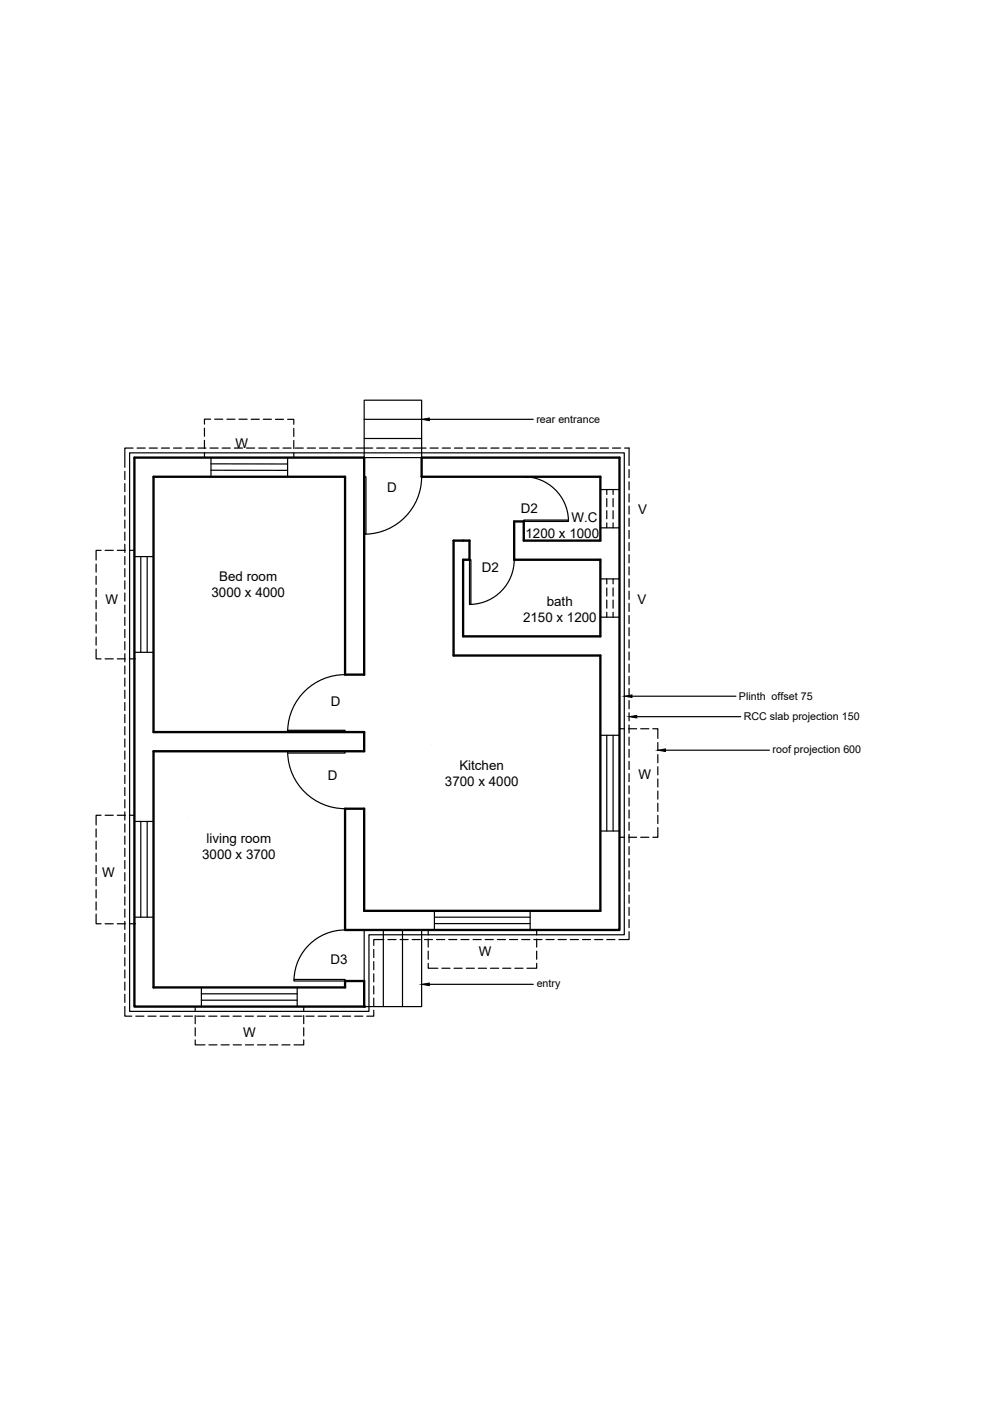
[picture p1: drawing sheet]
<svg xmlns="http://www.w3.org/2000/svg" width="210mm" height="297mm" viewBox="0 0 210 297" stroke-linecap="round" stroke-linejoin="round" font-family="sans-serif">
<!-- layer: wall -->
<path d="M28.5 97h48.7v46h-4v-41.9h-40.6v54.1h44.6v4.1h-44.6v50.1h40.6v-1.4h4v5.4h-48.7zM89.4 97h41.9v100.2h-58.1v-25.7h4v21.6h50.1v-54.1h-31.1v-24.4h3.3v4.1h-1.3v16.2h29.1v-16.2h-18.3v-8.1h2v4h16.3v-13.5h-37.9z" fill="none" stroke="#000" stroke-width=".5"/>
<!-- layer: window -->
<g fill="none" stroke="#000" stroke-width=".25">
<path d="M44.7 99.7h16.3M44.7 98.3l16.3 .1M44.7 97v4.1M61 97v4.1M28.5 118h4.1M29.9 118v20.3M31.2 118v20.3M127.3 111.9h4M127.3 103.8h4M28.5 138.3h4.1M127.3 130.9h4M127.3 122.7h4"/>
<path d="M127.3 155.9h4M128.6 155.9v20.3M130 155.9v20.3M28.5 174.2h4.1M29.9 174.2v20.3M31.2 174.2v20.3M127.3 176.2h4M28.5 194.5h4.1M92.1 194.5h20.3M92.1 195.8h20.3M92.1 193.1v4.1M112.4 193.1v4.1"/>
<path d="M42.7 210.7h20.3M42.7 212.1h20.3M42.7 209.4v4M63 209.4v4"/>
</g>
<!-- layer: plinth -->
<path d="M27.5 96h104.9v102.2h-54.2v16.2h-50.7z" fill="none" stroke="#000" stroke-width=".25"/>
<!-- layer: roof -->
<g fill="none" stroke="#000" stroke-width=".25">
<path d="M26.5 99.9v1.8M28.2 95h-1.7v4.1M29.1 95h1.7M31.6 95h1.8M34.2 95h1.7M36.8 95h1.7M39.4 95h1.7M42 95h1.7M43.3 97h.1M43.3 90.8v1.7M43.3 93.4v1.7M43.3 95.9v1.1"/>
<path d="M44.5 95h1.8M44.7 88.9h-1.4v1M45.5 88.9h1.7M47.1 95h1.7M48.1 88.9h1.7M49.7 95h1.7M50.7 88.9h1.7M52.3 95h1.7M53.3 88.9h1.7M54.8 95h1.8M55.8 88.9h1.7M57.4 95h1.7"/>
<path d="M58.4 88.9h1.7M60 95h1.7M61 97h.1M61 88.9h1.3v1.1M62.3 90.8v1.7M62.3 93.4v1.7M62.3 96v1M62.6 95h1.7M65.2 95h1.7M67.7 95h1.8M70.3 95h1.7M72.9 95h1.7"/>
<path d="M75.5 95h3.5M79.9 95h1.7M82.5 95h1.7M85 95h1.7M87.6 95h2.7M91.2 95h1.7M93.8 95h1.7M96.3 95h1.8M98.9 95h1.7M101.5 95h1.7M104.1 95h1.7M106.7 95h1.7"/>
<path d="M109.2 95h1.8M111.8 95h1.7M114.4 95h1.7M117 95h1.7M119.6 95h1.7M122.1 95h1.8M124.7 95h1.7M127.3 95h1.7M129.9 95h1.7M132.4 95h1v3.7M133.4 99.6v1.7M20.4 119.6v1.7"/>
<path d="M21.4 116.7h-1v2M22.3 116.7h1.7M24.9 116.7h1.7M26.5 102.5v1.7M26.5 105.1v1.7M26.5 107.7v1.7M26.5 110.3v1.7M26.5 112.8v1.8M26.5 115.4v1.7M26.5 118v1.7M27.4 116.7h1.1M28.5 118h.1"/>
<path d="M131.3 111.9h.1M133.4 102.1v1.8M133.4 104.7v1.7M133.4 107.3v1.7M133.4 109.9v1.7M133.4 112.5v1.7M133.4 115v1.7M133.4 117.6v1.7M20.4 137.6v2.1h1M20.4 122.2v1.7M20.4 124.7v1.8M20.4 127.3v1.7"/>
<path d="M20.4 129.9v1.7M20.4 132.5v1.7M20.4 135.1v1.7M22.3 139.7h1.7M24.9 139.7h1.7M26.5 120.6v1.7M26.5 123.2v1.7M26.5 125.7v1.7M26.5 128.3v1.7M26.5 130.9v1.7M26.5 133.5v1.7M26.5 136v1.8"/>
<path d="M26.5 138.6v1.7M27.4 139.7h1.1M28.5 139.7h.1M131.3 130.9h.1M133.4 120.2v1.7M133.4 122.8v1.7M133.4 125.3v1.8M133.4 127.9v1.7M133.4 130.5v1.7M133.4 133.1v1.7M133.4 135.7v1.7M133.4 138.2v1.7"/>
<path d="M26.5 141.2v1.7M26.5 143.8v1.7M26.5 146.3v1.8M26.5 148.9v1.7M26.5 151.5v1.7M26.5 154.1v1.7M26.5 156.7v1.7M26.5 159.2v1.8M131.3 154.5h.1M131.3 154.5h1.1M133.3 154.5h1.7M133.4 140.8v1.7"/>
<path d="M133.4 143.4v1.7M133.4 146v1.7M133.4 148.5v1.8M133.4 151.1v1.7M133.4 153.7v1.7M133.4 156.3v1.7M133.4 158.9v1.7M135.8 154.5h1.8M138.4 154.5h1.1v2.1M139.5 157.4v1.7M139.5 160v1.7M20.4 175.8v1.7"/>
<path d="M20.4 178.3v1.8M21.4 172.9h-1v2M22.3 172.9h1.7M24.9 172.9h1.7M26.5 161.8v1.7M26.5 164.4v1.7M26.5 167v1.7M26.5 169.6v1.7M26.5 172.1v1.8M26.5 174.7v1.7M26.5 177.3v1.7M26.5 179.9v1.7"/>
<path d="M27.4 172.9h1.1M28.5 174.2h.1M131.3 176.2h.1M131.3 177.5h1.1M133.3 177.5h1.7M133.4 161.4v1.8M133.4 164v1.7M133.4 166.6v1.7M133.4 169.2v1.7M133.4 171.7v1.8M133.4 174.3v1.7M133.4 176.9v1.7"/>
<path d="M133.4 179.5v1.7M135.8 177.5h1.8M139.5 175.5v2h-1.1M139.5 162.6v1.7M139.5 165.1v1.8M139.5 167.7v1.7M139.5 170.3v1.7M139.5 172.9v1.7M20.4 193.8v2.1h1M20.4 180.9v1.7M20.4 183.5v1.7M20.4 186.1v1.7"/>
<path d="M20.4 188.7v1.7M20.4 191.2v1.7M22.3 195.9h1.7M24.9 195.9h1.7M26.5 182.4v1.8M26.5 185v1.7M26.5 187.6v1.7M26.5 190.2v1.7M26.5 192.8v1.7M26.5 195.3v1.8M26.5 197.9v1.7M27.4 195.9h1.1"/>
<path d="M28.5 195.9h.1M81.4 199.2h-2.2v1.3M82.3 199.2h1.7M84.8 199.2h1.7M87.4 199.2h1.7M90 199.2h1.7M90.8 197.2v1M90.8 199.1v1.7M92.1 197.2h.1M92.6 199.2h1.7M95.1 199.2h1.8M97.7 199.2h1.7"/>
<path d="M100.3 199.2h1.7M102.9 199.2h1.7M105.4 199.2h1.8M108 199.2h1.7M110.6 199.2h1.7M113.2 199.2h1.7M113.8 197.2h.1M113.8 197.2v1M113.8 199.1v1.7M115.8 199.2h1.7M118.3 199.2h1.8M120.9 199.2h1.7"/>
<path d="M123.5 199.2h1.7M126.1 199.2h1.7M128.7 199.2h1.7M133.4 197.5v1.7h-2.2M133.4 182.1v1.7M133.4 184.6v1.8M133.4 187.2v1.7M133.4 189.8v1.7M133.4 192.4v1.7M133.4 194.9v1.8M26.5 213.4v2h1.4M26.5 200.5v1.7"/>
<path d="M26.5 203.1v1.7M26.5 205.6v1.8M26.5 208.2v1.7M26.5 210.8v1.7M28.8 215.4h1.7M31.4 215.4h1.7M33.9 215.4h1.8M36.5 215.4h1.7M39.1 215.4h1.7M41.4 213.4v1.1M41.4 215.3v1.7M41.4 217.9v1.7"/>
<path d="M41.7 215.4h1.7M42.7 213.4h.1M44.3 215.4h1.7M46.8 215.4h1.8M49.4 215.4h1.7M52 215.4h1.7M54.6 215.4h1.7M57.2 215.4h1.7M59.7 215.4h1.8M62.3 215.4h1.7M64.4 213.4h.1M64.4 213.4v1.1"/>
<path d="M64.4 215.3v1.7M64.4 217.9v1.7M64.9 215.4h1.7M67.5 215.4h1.7M70 215.4h1.8M72.6 215.4h1.7M75.2 215.4h1.7M79.2 214.2v1.2h-1.4M79.2 201.3v1.7M79.2 203.9v1.7M79.2 206.5v1.7M79.2 209v1.8"/>
<path d="M79.2 211.6v1.7M90.8 204.2v1.1h2M90.8 201.7v1.7M93.7 205.3h1.7M96.3 205.3h1.7M98.9 205.3h1.7M101.4 205.3h1.8M104 205.3h1.7M106.6 205.3h1.7M109.2 205.3h1.7M113.8 204.2v1.1h-2.1M113.8 201.7v1.7"/>
<path d="M41.4 220.5v1h2M44.3 221.5h1.7M46.9 221.5h1.7M49.5 221.5h1.7M52 221.5h1.7M54.6 221.5h1.7M57.2 221.5h1.7M59.8 221.5h1.7M64.4 220.5v1h-2.1"/>
</g>
<!-- layer: wall -->
<circle cx="77.2" cy="213.4" r=".25" fill="#000"/>
<!-- layer: vents -->
<g fill="none" stroke="#000" stroke-width=".25">
<path d="M128.6 103.8v1M128.6 105.7v1.7M128.6 108.3v1.7M128.6 110.9v1M130 103.8v1M130 105.7v1.7M130 108.3v1.7M130 110.9v1M128.6 122.7v1.1M128.6 124.7v1.7M128.6 127.2v1.8M128.6 129.8v1.1"/>
<path d="M130 122.7v1.1M130 124.7v1.7M130 127.2v1.8M130 129.8v1.1"/>
</g>
<!-- layer: door -->
<path d="M77.2 101.1h.4v12.2h-.4zM89.4 101.1a12.2 12.2 0 0 1-11.8 12.1M99.5 118.7h.3v9.5h-.3zM109 118.7a9.5 9.5 0 0 1-9.2 9.4M111 110.3h9.5v.3h-9.5zM111.1 101.1a9.5 9.5 0 0 1 9.4 9.2M61 154.8h12.2v.4h-12.2zM61 159.3h12.2v.4h-12.2zM61 159.7a12.2 12.2 0 0 0 12.2 11.8M73.2 143a12.2 12.2 0 0 0-12.2 11.8M73.2 197.2a10.8 10.8 0 0 0-10.9 10.5M62.3 207.7h10.9v.3h-10.9z" fill="none" stroke="#000" stroke-width=".25"/>
<!-- layer: STAIRS -->
<path d="M77.2 84.9h12.2v12.1h-12.2zM77.2 93h12.2M77.2 88.9h12.2M77.2 197.2v16.2h12.2v-16.2M81.3 197.2v16.2M85.3 197.2v16.2" fill="none" stroke="#000" stroke-width=".25"/>
<!-- layer: TEXT -->
<path d="M89.4 88.9l1.6-.3v.6zM132.4 147.6l1.6-.3v.6zM133.4 151.9l1.6-.2v.5zM139.5 159.1l1.6-.3v.5zM89.4 208.7l1.6-.3v.6z" fill="#000" stroke="#000" stroke-width=".21"/>
<path d="M91 88.9h22.1M134 147.6h22M135 151.9h22M141.1 159.1h22M91 208.7h22.1" fill="none" stroke="#000" stroke-width=".25"/>
<g font-size="2.8">
<text x="49.9" y="95">W</text>
<text x="82.1" y="104.4">D</text>
<text x="110.4" y="108.8">D2</text>
<text x="121.2" y="110.7">W.C</text>
<text x="135.3" y="109.1">V</text>
<text x="111.4" y="114.1">1200 x 1000</text>
<text x="46.5" y="123.3">Bed room</text>
<text x="102.2" y="121.4">D2</text>
<text x="22.4" y="128.2">W</text>
<text x="44.8" y="126.7">3000 x 4000</text>
<text x="110.9" y="131.9">2150 x 1200</text>
<text x="115.9" y="128.5">bath</text>
<text x="135.1" y="128">V</text>
<text x="70.2" y="149.7">D</text>
<text x="69.5" y="165.4">D</text>
<text x="94.3" y="166.7">3700 x 4000</text>
<text x="97.4" y="163.3">Kitchen</text>
<text x="135.4" y="165.1">W</text>
<text x="43.8" y="178.7">living room</text>
<text x="21.7" y="185.8">W</text>
<text x="42.9" y="182.1">3000 x 3700</text>
<text x="101.5" y="202.7">W</text>
<text x="70.1" y="204.3">D3</text>
<text x="51.5" y="219.9">W</text>
</g>
<g font-size="2.3">
<text x="113.7" y="89.7">rear entrance</text>
<text x="156.7" y="148.4">Plinth offset 75</text>
<text x="157.7" y="152.6">RCC slab projection 150</text>
<text x="163.8" y="159.7">roof projection 600</text>
<text x="113.8" y="209.3">entry</text>
</g>
</svg>
